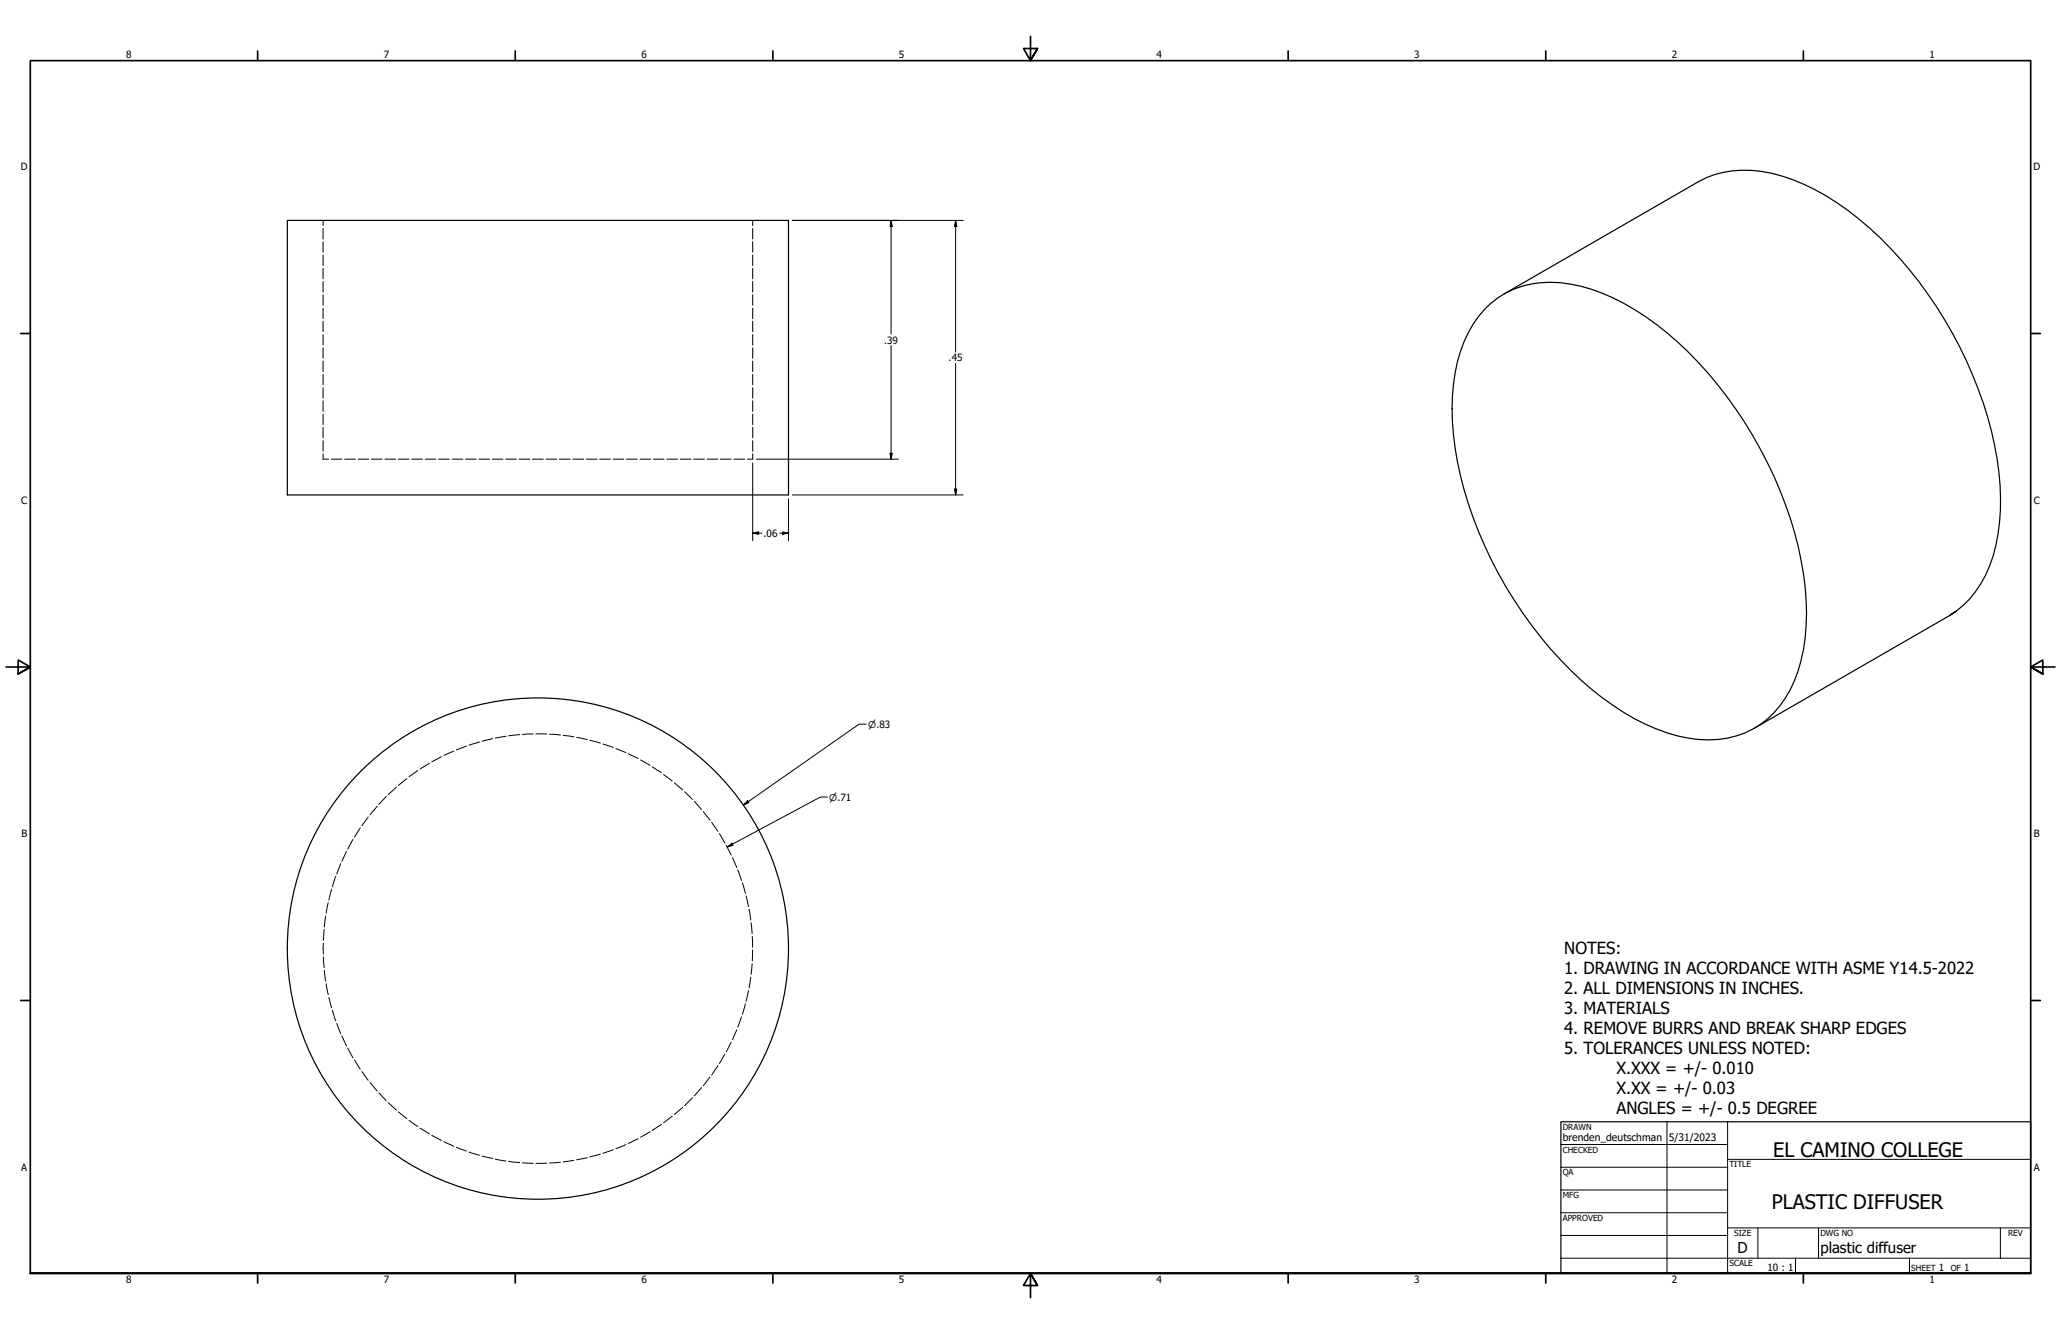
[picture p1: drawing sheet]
<svg xmlns="http://www.w3.org/2000/svg" width="864mm" height="559mm" viewBox="0 0 864 559" stroke-linecap="round" stroke-linejoin="round" font-family="sans-serif">
<!-- layer: Hidden (ANSI) -->
<g fill="none" stroke="#000" stroke-width=".42">
<path d="M135.4 92.3v2.3M135.4 95.7v4.4M315.4 92.3v2.3M315.4 95.7v4.4M135.4 101.2v4.5M135.4 106.8v4.5M135.4 112.3v4.5M135.4 117.9v4.5M315.4 101.2v4.5M315.4 106.8v4.5M315.4 112.3v4.5M315.4 117.9v4.5"/>
<path d="M135.4 123.4v4.5M135.4 129v4.5M135.4 134.6v4.4M315.4 123.4v4.5M315.4 129v4.5M315.4 134.6v4.4M135.4 140.1v4.5M135.4 145.7v4.4M135.4 151.3v4.4M135.4 156.8v4.4M315.4 140.1v4.5M315.4 145.7v4.4"/>
<path d="M315.4 151.3v4.4M315.4 156.8v4.4M135.4 162.4v4.4M135.4 167.9v4.4M135.4 173.5v4.4M135.4 179v4.5M315.4 162.4v4.4M315.4 167.9v4.4M315.4 173.5v4.4M315.4 179v4.5M135.4 190.1v2.2h2.3M135.4 184.6v4.4"/>
<path d="M138.8 192.3h4.5M144.4 192.3h4.5M150.1 192.3h4.5M155.6 192.3h4.5M161.3 192.3h4.5M166.9 192.3h4.5M172.5 192.3h4.5M178.2 192.3h4.5M183.8 192.3h4.5M189.4 192.3h4.5M195 192.3h4.5M200.7 192.3h4.5"/>
<path d="M206.3 192.3h4.5M211.9 192.3h4.5M217.6 192.3h4.5M223.1 192.3h4.5M228.8 192.3h4.5M234.4 192.3h4.5M240 192.3h4.5M245.7 192.3h4.5M251.3 192.3h4.5M256.9 192.3h4.5M262.5 192.3h4.5M268.2 192.3h4.5"/>
<path d="M273.8 192.3h4.5M279.4 192.3h4.5M285.1 192.3h4.5M290.6 192.3h4.5M296.3 192.3h4.5M301.9 192.3h4.5M307.5 192.3h4.5M315.4 190.1v2.2h-2.2M315.4 184.6v4.4M180 319.7l-4 2.4M185 317l-4.1 2.2M190.1 314.6l-4.1 1.9"/>
<path d="M195.5 312.5l-4.3 1.6M200.9 310.8l-4.4 1.4M206.4 309.4l-4.4 1.1M212 308.4l-4.5 .8M217.7 307.7l-4.5 .5M223.4 307.5l-4.6 .2M224.5 307.4l4.6 .1M230.3 307.5l4.5 .4M236 308l4.5 .7M241.6 308.9l4.5 .9M247.1 310.1l4.5 1.2M252.7 311.7l4.3 1.4"/>
<path d="M258.1 313.6l4.2 1.7M263.3 315.8l4.1 2M268.4 318.3l4 2.3M158 337.8l-2.9 3.5M161.9 333.6l-3.2 3.3M166.1 329.8l-3.4 3.1M170.5 326.1l-3.6 2.9M175.1 322.8l-3.7 2.6M273.3 321.2l3.9 2.5M278.1 324.4l3.6 2.8M282.6 327.9l3.5 3M286.9 331.7l3.2 3.1"/>
<path d="M291 335.7l2.9 3.4M294.7 340l2.8 3.5M145.2 356.6l-1.9 4.2M147.9 351.7l-2.2 4M150.9 346.8l-2.4 3.8M154.3 342.2l-2.7 3.7M298.2 344.5l2.6 3.7M301.4 349.2l2.3 3.9M304.3 354.1l2.1 4.1M306.9 359.2l1.8 4.2M137.5 378.1l-.8 4.5M138.9 372.6l-1.1 4.4"/>
<path d="M140.7 367.2l-1.4 4.3M142.7 361.8l-1.6 4.3M309.1 364.4l1.6 4.3M311.1 369.8l1.3 4.4M312.6 375.3l1 4.5M135.5 395.1v4.6M135.8 389.4l-.3 4.6M136.5 383.7l-.6 4.5M313.9 380.9l.7 4.5M314.7 386.5l.5 4.6M315.2 392.2l.1 4.6M315.3 398l-.1 4.5"/>
<path d="M135.5 400.8l.3 4.5M135.9 406.5l.6 4.5M136.7 412.1l.8 4.5M137.8 417.8l1.1 4.3M313.6 415l-1 4.4M314.6 409.3l-.7 4.5M315.2 403.7l-.5 4.5M139.3 423.2l1.4 4.4M141.1 428.7l1.6 4.2M143.3 434l1.9 4.1M145.7 439.1l2.2 4M306.4 436.6l-2.1 4"/>
<path d="M308.7 431.4l-1.8 4.1M310.7 426l-1.6 4.3M312.4 420.5l-1.3 4.4M148.5 444.1l2.4 3.8M151.6 448.9l2.7 3.7M155.1 453.5l2.9 3.4M158.7 457.8l3.2 3.3M290.1 459.9l-3.2 3.2M293.9 455.6l-2.9 3.4M297.5 451.2l-2.8 3.6M300.8 446.5l-2.6 3.8M303.7 441.6l-2.3 3.9"/>
<path d="M162.7 461.9l3.4 3.1M166.9 465.8l3.6 2.8M171.4 469.3l3.7 2.6M176 472.6l4 2.4M180.9 475.6l4.1 2.1M186 478.2l4.1 1.9M262.3 479.4l-4.2 1.8M267.4 476.9l-4.1 2.1M272.4 474.2l-4 2.2M277.2 471l-3.9 2.5M281.7 467.6l-3.6 2.7M286.1 463.9l-3.5 3"/>
<path d="M191.2 480.6l4.3 1.6M196.5 482.6l4.4 1.3M202 484.3l4.4 1M207.5 485.5l4.5 .8M213.2 486.5l4.5 .5M218.8 487.1l4.6 .2M229.1 487.2l-4.6 .1M234.8 486.9l-4.5 .3M240.5 486l-4.5 .7M246.1 484.9l-4.5 .9M251.6 483.4l-4.5 1.2M257 481.6l-4.3 1.5"/>
</g>
<!-- layer: Visible (ANSI) -->
<g fill="none" stroke="#000" stroke-width=".51">
<path d="M120.4 92.3h210v115h-210zM622.1 129.5a38.5 38.5 0 0 1 36-10.5 87.8 87.8 0 0 1 40.5 20.5 172.3 172.3 0 0 1 57.1 101 91.3 91.3 0 0 1-2.2 40.4 39.4 39.4 0 0 1-26 27.4 50.6 50.6 0 0 1-33.4-2.9 120.4 120.4 0 0 1-44.5-33.7 172 172 0 0 1-39.9-84 88.7 88.7 0 0 1 2.2-40.4 47.3 47.3 0 0 1 10.2-17.8zM630.2 123.1l81.3-46.9a43.7 43.7 0 0 1 35.5-2.3 109.6 109.6 0 0 1 44.9 29.9 172.8 172.8 0 0 1 44.9 88.3 88.8 88.8 0 0 1-3.1 44.9 41.8 41.8 0 0 1-17.2 21.1l3.2-2.1M816.5 258.1l-81.3 46.9"/>
<circle cx="225.4" cy="397.4" r="105"/>
</g>
<!-- layer: Border (ANSI) -->
<g fill="none" stroke="#000" stroke-width=".7">
<path d="M431.8 15.2v10.2l-2.9-5.1h5.8l-2.9 5.1 2.9-5.1M107.9 21.3v4.1M215.9 21.3v4.1M323.8 21.3v4.1M539.8 21.3v4.1M647.7 21.3v4.1M755.6 21.3v4.1M8.6 139.7h4.1M850.9 139.7h4.1M2.5 279.4h10.2l-5.1-2.9v5.8l5.1-2.9-5.1 2.9M861.1 279.4h-10.2l5.1-2.9v5.8l-5.1-2.9 5.1 2.9M8.6 419.1h4.1"/>
<path d="M850.9 419.1h4.1M12.7 533.4v-508h838.2v508h-838.2h838.2M107.9 533.4v4.1M215.9 533.4v4.1M323.8 533.4v4.1M434.7 538.5l-2.9-5.1 2.9 5.1h-5.8l2.9-5.1v10.2M539.8 533.4v4.1M647.7 533.4v4.1M755.6 533.4v4.1"/>
</g>
<!-- layer: Title (ANSI) -->
<g fill="none" stroke="#000" stroke-width=".42">
<path d="M654 479.4h69.9M698.5 469.9v63.5M723.9 469.9v63.5M654 488.9h69.9M654 498.5h69.9M723.9 485.6h127M654 508h69.9M654 517.5h69.9M723.9 514.3h127M736.6 514.3v12.7M762 514.3v12.7M838.2 514.3v12.7"/>
<path d="M654 527h196.9M752.3 527v6.4M800.1 527v6.4"/>
</g>
<path d="M654 469.9h196.9v63.5h-196.9z" fill="none" stroke="#000" stroke-width=".51"/>
<!-- layer: Dimension (ANSI) -->
<g fill="none" stroke="#000" stroke-width=".42">
<path d="M332 92.3h71.6M373.4 92.3l.5 2.6h-1zM373.4 92.3v47.7M400.4 92.3l.5 2.6h-1zM400.4 92.3v55.2M373.4 144.7v47.6M400.4 152.2v55.1M315.4 193.9v32.6M317 192.3h59.6M372.9 189.9h1l-.5 2.4zM330.4 208.9v17.6M332 207.3h71.6"/>
<path d="M399.9 204.9h1l-.5 2.4zM315.4 223.3l2.5-.5v1zM315.4 223.3h3.8M326.6 223.3h3.8M327.9 222.8l2.5 .5-2.5 .5zM363 303.3h-3l-48.5 33.9M313.2 335.4l.6 .8-2.3 1zM346.7 333.9h-3l-39 20.9M304.7 354.8l2-1.6 .4 .9z"/>
</g>
<g fill="#000">
<path d="M373.4 92.3l.5 2.6h-1z" fill-rule="evenodd"/>
<path d="M400.4 92.3l.5 2.6h-1z" fill-rule="evenodd"/>
<path d="M372.9 189.9h1l-.5 2.4z" fill-rule="evenodd"/>
<path d="M399.9 204.9h1l-.5 2.4z" fill-rule="evenodd"/>
<path d="M315.4 223.3l2.5-.5v1z" fill-rule="evenodd"/>
<path d="M327.9 222.8l2.5 .5-2.5 .5z" fill-rule="evenodd"/>
<path d="M313.2 335.4l.6 .8-2.3 1z" fill-rule="evenodd"/>
<path d="M304.7 354.8l2-1.6 .4 .9z" fill-rule="evenodd"/>
</g>
<g font-size="8.4">
<text x="743" y="484.7">EL CAMINO COLLEGE</text>
<text x="742.4" y="506.3">PLASTIC DIFFUSER</text>
</g>
<g font-size="7">
<text x="655.4" y="399.5">NOTES:</text>
<text x="655.4" y="407.9">1. DRAWING IN ACCORDANCE WITH ASME Y14.5-2022</text>
<text x="655.4" y="416.2">2. ALL DIMENSIONS IN INCHES.</text>
<text x="655.4" y="424.6">3. MATERIALS</text>
<text x="655.4" y="433">4. REMOVE BURRS AND BREAK SHARP EDGES</text>
<text x="655.4" y="441.4">5. TOLERANCES UNLESS NOTED:</text>
<text x="677.3" y="449.7">X.XXX = +/- 0.010</text>
<text x="677.3" y="458.1">X.XX = +/- 0.03</text>
<text x="677.3" y="466.5">ANGLES = +/- 0.5 DEGREE</text>
</g>
<g font-size="6.3">
<text x="728.1" y="524.9">D</text>
<text x="762.8" y="525">plastic diffuser</text>
</g>
<g font-size="4.3">
<text x="654.8" y="478">brenden_deutschman</text>
<text x="699.3" y="478">5/31/2023</text>
</g>
<g font-size="4.2">
<text x="52.8" y="24.4">8</text>
<text x="160.8" y="24.4">7</text>
<text x="268.7" y="24.4">6</text>
<text x="376.7" y="24.4">5</text>
<text x="484.6" y="24.4">4</text>
<text x="592.6" y="24.4">3</text>
<text x="700.5" y="24.4">2</text>
<text x="808.5" y="24.4">1</text>
<text x="8.8" y="71.4">D</text>
<text x="852" y="71.4">D</text>
<text x="370.5" y="143.9">.39</text>
<text x="397.5" y="151.3">.45</text>
<text x="8.9" y="211.1">C</text>
<text x="852.2" y="211.1">C</text>
<text x="320" y="224.9">.06</text>
<text x="9" y="350.8">B</text>
<text x="852.2" y="350.8">B</text>
<text x="8.9" y="490.5">A</text>
<text x="852.2" y="490.5">A</text>
<text x="740.6" y="532.6">10 : 1</text>
<text x="812.4" y="532.6">1</text>
<text x="823" y="532.6">1</text>
<text x="52.8" y="537.5">8</text>
<text x="160.8" y="537.5">7</text>
<text x="268.7" y="537.5">6</text>
<text x="376.7" y="537.5">5</text>
<text x="484.6" y="537.5">4</text>
<text x="592.6" y="537.5">3</text>
<text x="700.5" y="537.5">2</text>
<text x="808.5" y="537.5">1</text>
</g>
<g font-size="3.9">
<text x="363.8" y="304.8">⌀.83</text>
<text x="347.5" y="335.4">⌀.71</text>
</g>
<g font-size="3.5">
<text x="654.8" y="473.2">DRAWN</text>
<text x="654.8" y="482.8">CHECKED</text>
<text x="724.7" y="488.9">TITLE</text>
<text x="654.8" y="492.3">QA</text>
<text x="654.8" y="501.8">MFG</text>
<text x="654.8" y="511.4">APPROVED</text>
<text x="726.7" y="517.7">SIZE</text>
<text x="762.8" y="517.7">DWG NO</text>
<text x="841.4" y="517.7">REV</text>
<text x="724.7" y="530.4">SCALE</text>
<text x="800.9" y="532.6">SHEET</text>
<text x="817.4" y="532.6">OF</text>
</g>
</svg>
